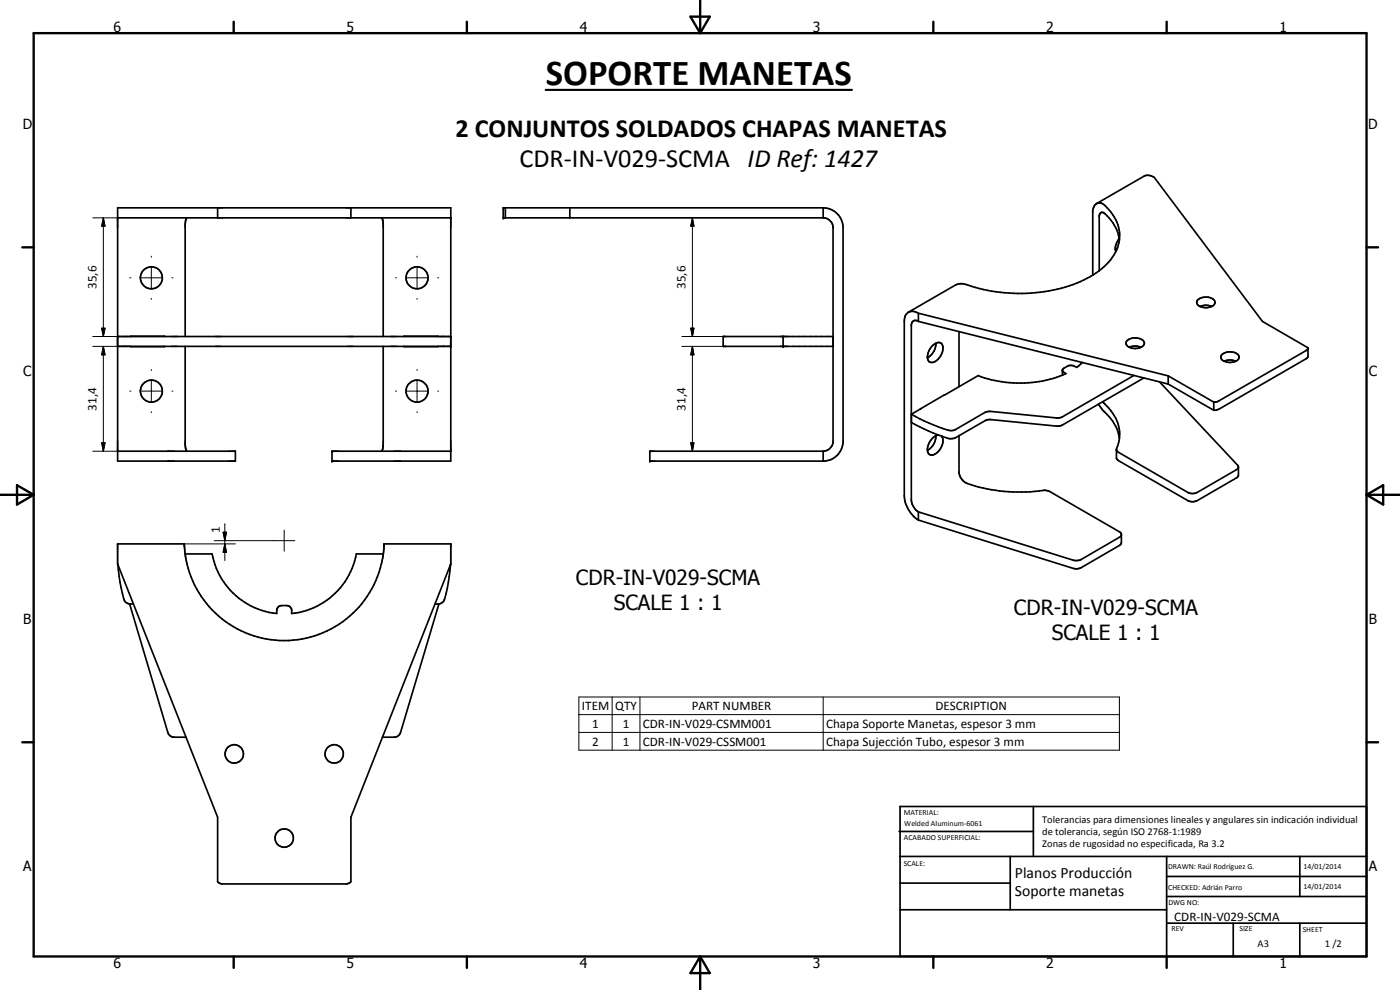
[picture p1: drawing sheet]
<svg xmlns="http://www.w3.org/2000/svg" width="420mm" height="297mm" viewBox="0 0 420 297" stroke-linecap="round" stroke-linejoin="round" font-family="sans-serif">
<g fill="none" stroke="#000" stroke-width=".51">
<path d="M35.3 65.4h100M56.1 65.4a2.07 2.07 0 0 0-.5 1.8v33.8M65.3 62.4v3M105.3 62.4v3M114.5 65.4l.3 .5 .2 1.3v33.8M151.7 62.4v3M171 62.4v3M247 62.4h-96v3h96M247 62.4a6 6 0 0 1 6 5.4v65.2a6 6 0 0 1-5.4 5.3h-52.6v-2.9h52M247 62.4v3M247 65.4a3 3 0 0 1 3 2.5v64.9a3.1 3.1 0 0 1-3 2.6M329.1 61.1l14.6-8.4h1.4l1.3 .5 32.5 43.2 13.6 8"/>
<path d="M335.4 74.4l-.7 .4M335.9 71.5l-.8 1.5a3 3 0 0 0-.2 2.5M335.9 71.9a11.8 11.8 0 0 0-5.1-8.2l-.5 .2-.4 .8v16.5M272.6 93.7l-.9 1-.3 1.7v52.3a9.5 9.5 0 0 0 4.2 7.3M272.6 93.7l1-.3 2 .6M275.6 94l75 18.8M275.6 94v2.4M275.6 96.4l75 18.8M275.6 96.4a1.27 1.27 0 0 0-1.3-.2 1.27 1.27 0 0 0-.8 1.2v52.8a5.1 5.1 0 0 0 2.1 3.4M287.8 99.5v16.5M329.9 81.2a12.9 12.9 0 0 0 6-12.3 13.3 13.3 0 0 0-5.2-7.9 2.13 2.13 0 0 0-2.8 2.3v19.2M329.9 81.2a42.2 42.2 0 0 1-28.3 6.6 57.1 57.1 0 0 1-12.7-2.7l-2.1 .4-14.2 8.2"/>
<path d="M359.4 90.1a3.6 3.6 0 0 1 5.2 .2 1.63 1.63 0 0 1-1.8 1.9 3 3 0 0 1-3.7-1.4zM360.1 91.9l.4-.1a4.2 4.2 0 0 1 3.1 .1M35.3 101h100M35.3 103.9h100M39.3 101h10M39.3 103.9h10M55.6 103.9v29.6l.4 1.8M115 103.9v29.6l-.2 1.4-.3 .5M121.2 103.9h10.1M121.2 101h10.1M235 101v2.9M250 101h-33v2.9h33"/>
<path d="M279.6 104a2.05 2.05 0 0 1 3-.8 4.2 4.2 0 0 1-3.1 5.6 1.54 1.54 0 0 1-1.1-2.1l.5-1.6zM280.9 103a4.9 4.9 0 0 1-2.6 4.4M283.4 118.5v.1M283.4 118.5l-7.1 4.1M318.8 111.3l1.1 .8a35.4 35.4 0 0 1-26.3 .6l-10.2 5.9M324.9 108.8l-1.8 1.4a2.58 2.58 0 0 0-2.8-.3l-1.5 1v1.7M338.1 102.3a3.6 3.6 0 0 1 5.3 .3 1.77 1.77 0 0 1-2.2 1.9 2.83 2.83 0 0 1-3.3-1.5zM338.9 104.2a4.5 4.5 0 0 1 3.5 0M340.3 112.6l-22 12.7-1 .1-20.6-2-1.1 .3-8.8 5.2a2.96 2.96 0 0 1-2.4 .1 58 58 0 0 1-10.9-4.7l2.8-1.7M343.3 113.4l-25 14.4-1 .1-20.3-2-1.4 .3-8.8 5.1-1.1 .3a29.8 29.8 0 0 1-9.7-3.5l-2.5-1.4M348 114.6l23.4 25 .3 .5M350.6 112.8l13.7 7.8"/>
<path d="M350.6 112.8v2.4M350.6 115.2l13.7 7.9M366.8 106.3a3.6 3.6 0 0 1 5 .5 1.42 1.42 0 0 1-1.4 1.7 3.4 3.4 0 0 1-4-1.1l.1-.7zM367.4 108.4l.3-.2a4.2 4.2 0 0 1 3.2 .2M392.5 104.4l-.5 .8-26.3 15.1-1.4 .3M392.5 104.4v2.4l-.3 .7-26.5 15.3-1.4 .3M35.3 135.4h35.3v2.9h-35.3v-75.9h100v75.9h-35.7v-2.9h35.7M56 135.3h.1M56 135.3l.1 .1M114.6 135.3h-.1M247 135.4v2.9M276.3 122.6v.1"/>
<path d="M280.9 130.7a5.1 5.1 0 0 1-2.6 4.4M281.6 130.5a4.4 4.4 0 0 0-2.9 5.6 1.97 1.97 0 0 0 3-.7 3.9 3.9 0 0 0 .9-4.5M287.8 130.7v10.9a4.2 4.2 0 0 0 2.3 3.4 49.6 49.6 0 0 0 23.7 2.1l1.2 .3 21.2 12.3 .3 .6v2.9l-12.1 7.1-1.4 .4-47.4-14.7M329.6 121.2l.8 1.1a20.8 20.8 0 0 1 5 7l.5 2.3M331 120.5a14.1 14.1 0 0 1 5 9.5l-.1 1.6M335.1 135l.5 .7 20.9 12a3.1 3.1 0 0 0 2.8 0l12-6.9 .4-.7M335.9 131.6l-.3 1.5a6.9 6.9 0 0 0-.5 4.4l.5 .7 20.9 12a3.1 3.1 0 0 0 2.8 0l12-6.9 .4-.7v-2.5M364.3 120.6v2.5M275.6 153.6v2.4M275.6 153.6l47.1 14.6 1.7-.3 11.8-6.8 .3-.6M35.3 169.2l30 76v19.3l.5 .5 .9 .2h37.1l1-.2 .5-.5v-19.3l30-76M35.3 169.2v-6h20l.1 .7a30 30 0 0 0 30.3 28.3 30 30 0 0 0 29.6-29h20v6"/>
<path d="M35.3 169.2l.1 .4M35.4 169.5l.6 5.2 .7 3.4a3.1 3.1 0 0 0 1.2 2.7l.9 .4h1.2M55.6 166.2h8.1a21.9 21.9 0 0 0 19.3 17.9 1.76 1.76 0 0 1 1.5-2.4h1.6a1.51 1.51 0 0 1 1.4 1.2v1.2a22 22 0 0 0 19.4-17.9h8.1M135.2 169.5a34.3 34.3 0 0 1-2.2 11.1l-.8 .5-1.6 .1M135.3 169.2l-.1 .4M38.9 181.2l11.6 38.9 .6 .7 .6 .3 4.1 .1M131.7 181.2l-11.5 38.6a1.94 1.94 0 0 1-1.9 1.4h-3.5M269.8 249.5h40.3M270.1 242h140v45h-140zM270.1 257h140M303.2 257v16M310.1 242v15"/>
<path d="M350.1 257v30M390.1 257v12M270.1 265h33.1M270.1 273h80M350.1 277h60M350.1 269h60M350.1 263h60M370.1 277v10M390.1 277v10"/>
<circle cx="45.5" cy="83.3" r="3.3"/>
<circle cx="125.2" cy="83.3" r="3.3"/>
<circle cx="45.4" cy="117.4" r="3.3"/>
<circle cx="125.2" cy="117.4" r="3.3"/>
<circle cx="70.3" cy="226.2" r="2.76"/>
<circle cx="100.3" cy="226.2" r="2.74"/>
<circle cx="85.3" cy="251.5" r="2.74"/>
</g>
<g fill="#000">
<circle cx="151" cy="65.4" r=".25"/>
<circle cx="151" cy="62.4" r=".25"/>
<circle cx="135.3" cy="101" r=".25"/>
<circle cx="135.3" cy="103.9" r=".25"/>
<circle cx="235" cy="103.9" r=".25"/>
<circle cx="235" cy="101" r=".25"/>
<circle cx="99.6" cy="135.4" r=".25"/>
<circle cx="99.6" cy="138.3" r=".25"/>
<circle cx="195" cy="138.3" r=".25"/>
<circle cx="195" cy="135.4" r=".25"/>
</g>
<g fill="none" stroke="#000" stroke-width=".71">
<path d="M10.1 9.9h400v277.1h-400zM70.1 6.5v3.4M140.1 6.5v3.4M207.2 5h5.8l-2.9 4.9zM210.1 0v9.9M280.1 6.5v3.4M350.1 6.5v3.4M6.7 74.2h3.4M410.1 74.2h3.5M.1 148.5h10M5.1 145.6l5 2.9-5 2.9zM410.1 148.5h10"/>
<path d="M410.1 148.5l5-2.9v5.8zM6.7 222.7h3.4M410.1 222.7h3.5M70.1 287v3.4M140.1 287v3.4M210.1 287v10M210.1 287l2.9 5h-5.8zM280.1 287v3.4M350.1 287v3.4"/>
</g>
<g fill="none" stroke="#000" stroke-width=".3">
<path d="M27.8 65.4h7.5M31 65.4l.5 2.5h-1zM31 65.4v35.6M45.4 76.9v.3M125.2 76.9v.3M207.8 65.4l.5 2.5h-1zM207.8 65.4v35.6M30.5 98.5h1l-.5 2.5zM38.9 83.4h.4M42.2 83.4h6.4M45.4 80.2v6.3M45.4 89.5v.3"/>
<path d="M51.6 83.4h.3M118.7 83.4h.3M122 83.4h6.3M125.2 80.2v6.3M125.2 89.5v.3M131.3 83.4h.3M207.3 98.5h1l-.5 2.5zM27.8 103.9h11.3M27.8 101h11.3M31 103.9l.5 2.6h-1zM31 103.9v31.5M38.9 117.3h.4"/>
<path d="M42.2 117.3h6.4M45.4 110.9v.3M45.4 114.2v6.3M51.6 117.3h.3M118.7 117.3h.3M122 117.3h6.3M125.2 110.9v.3M125.2 114.2v6.3M131.3 117.3h.3M204.6 103.9h13.3M204.6 101h13.3M207.8 103.9l.5 2.6h-1z"/>
<path d="M207.8 103.9v31.5M27.8 135.4h7.5M30.5 132.8h1l-.5 2.6zM45.4 123.5v.3M125.2 123.5v.3M207.3 132.8h1l-.5 2.6zM67 159.7h1l-.5 2.5zM67.5 157.2v11M85.3 159v6.4M55.3 163.2h15.3M64.3 162.2h24.2M67.5 163.2l.5 2.5h-1z"/>
<path d="M173.7 209.1h162.2v16h-162.2zM173.7 214.4h162.2M173.7 219.8h162.2M183.7 209.1v16M192.1 209.1v16M247 209.1v16"/>
</g>
<path d="M31 65.4l.5 2.5h-1zM207.8 65.4l.5 2.5h-1zM30.5 98.5h1l-.5 2.5zM207.3 98.5h1l-.5 2.5zM31 103.9l.5 2.6h-1zM207.8 103.9l.5 2.6h-1zM30.5 132.8h1l-.5 2.6zM207.3 132.8h1l-.5 2.6zM67 159.7h1l-.5 2.5zM67.5 163.2l.5 2.5h-1z" fill="#000"/>
<path d="M163.8 27h91.9" fill="none" stroke="#000" stroke-width=".63"/>
<text font-size="11" x="163.8" y="25.4">SOPORTE MANETAS</text>
<g font-size="7.9">
<text x="136.7" y="41">2 CONJUNTOS SOLDADOS CHAPAS MANETAS</text>
<text x="155.9" y="50">CDR-IN-V029-SCMA ID Ref: 1427</text>
</g>
<g font-size="6.3">
<text x="172.8" y="175.4">CDR-IN-V029-SCMA</text>
<text x="184.2" y="183">SCALE 1 : 1</text>
<text x="304.3" y="184.5">CDR-IN-V029-SCMA</text>
<text x="315.6" y="192">SCALE 1 : 1</text>
</g>
<g font-size="4.7">
<text x="304.6" y="263.5">Planos Producción</text>
<text x="304.6" y="268.9">Soporte manetas</text>
</g>
<g font-size="4.2">
<text x="34" y="9.6">6</text>
<text x="104" y="9.6">5</text>
<text x="174" y="9.6">4</text>
<text x="244" y="9.6">3</text>
<text x="314" y="9.6">2</text>
<text x="384" y="9.6">1</text>
<text x="6.8" y="38.7">D</text>
<text x="410.6" y="38.7">D</text>
<text x="7" y="112.9">C</text>
<text x="410.8" y="112.9">C</text>
<text x="7" y="187.1">B</text>
<text x="410.8" y="187.1">B</text>
<text x="7" y="261.4">A</text>
<text x="410.8" y="261.4">A</text>
<text x="34" y="290.4">6</text>
<text x="104" y="290.4">5</text>
<text x="174" y="290.4">4</text>
<text x="244" y="290.4">3</text>
<text x="314" y="290.4">2</text>
<text x="384" y="290.4">1</text>
</g>
<g font-size="3.9">
<text x="29" y="86.7" transform="rotate(-90 29 86.7)">35,6</text>
<text x="205.7" y="86.7" transform="rotate(-90 205.7 86.7)">35,6</text>
<text x="29" y="123.2" transform="rotate(-90 29 123.2)">31,4</text>
<text x="205.7" y="123.2" transform="rotate(-90 205.7 123.2)">31,4</text>
<text x="66" y="160.1" transform="rotate(-90 66 160.1)">1</text>
<text x="174.7" y="213">ITEM</text>
<text x="184.6" y="213.1">QTY</text>
<text x="207.6" y="213">PART NUMBER</text>
<text x="280.7" y="213.1">DESCRIPTION</text>
<text x="177.7" y="218.4">1</text>
<text x="186.9" y="218.4">1</text>
<text x="192.9" y="218.4">CDR-IN-V029-CSMM001</text>
<text x="247.9" y="218.4">Chapa Soporte Manetas, espesor 3 mm</text>
<text x="177.7" y="223.7">2</text>
<text x="186.9" y="223.7">1</text>
<text x="192.9" y="223.7">CDR-IN-V029-CSSM001</text>
<text x="247.9" y="223.8">Chapa Sujección Tubo, espesor 3 mm</text>
<text x="352.4" y="276.3">CDR-IN-V029-SCMA</text>
</g>
<g font-size="3.1">
<text x="312.7" y="246.8">Tolerancias para dimensiones lineales y angulares sin indicación individual</text>
<text x="312.7" y="250.4">de tolerancia, según ISO 2768-1:1989</text>
<text x="312.7" y="254">Zonas de rugosidad no especificada, Ra 3.2</text>
<text x="377.4" y="284.1">A3</text>
<text x="397.6" y="284.2">1 /2</text>
</g>
<g font-size="2.4">
<text x="271.2" y="244.4">MATERIAL:</text>
<text x="271.3" y="252">ACABADO SUPERFICIAL:</text>
<text x="271.4" y="247.9">Welded Aluminum-6061</text>
<text x="271.2" y="259.7">SCALE:</text>
<text x="350.6" y="260.8">DRAWN: Raúl Rodríguez G.</text>
<text x="391.2" y="260.6">14/01/2014</text>
<text x="350.6" y="267.1">CHECKED: Adrián Parro</text>
<text x="391.2" y="266.7">14/01/2014</text>
<text x="350.6" y="271.4">DWG NO:</text>
<text x="351.6" y="279.3">REV</text>
<text x="372" y="279.4">SIZE</text>
<text x="391" y="279.6">SHEET</text>
</g>
</svg>
